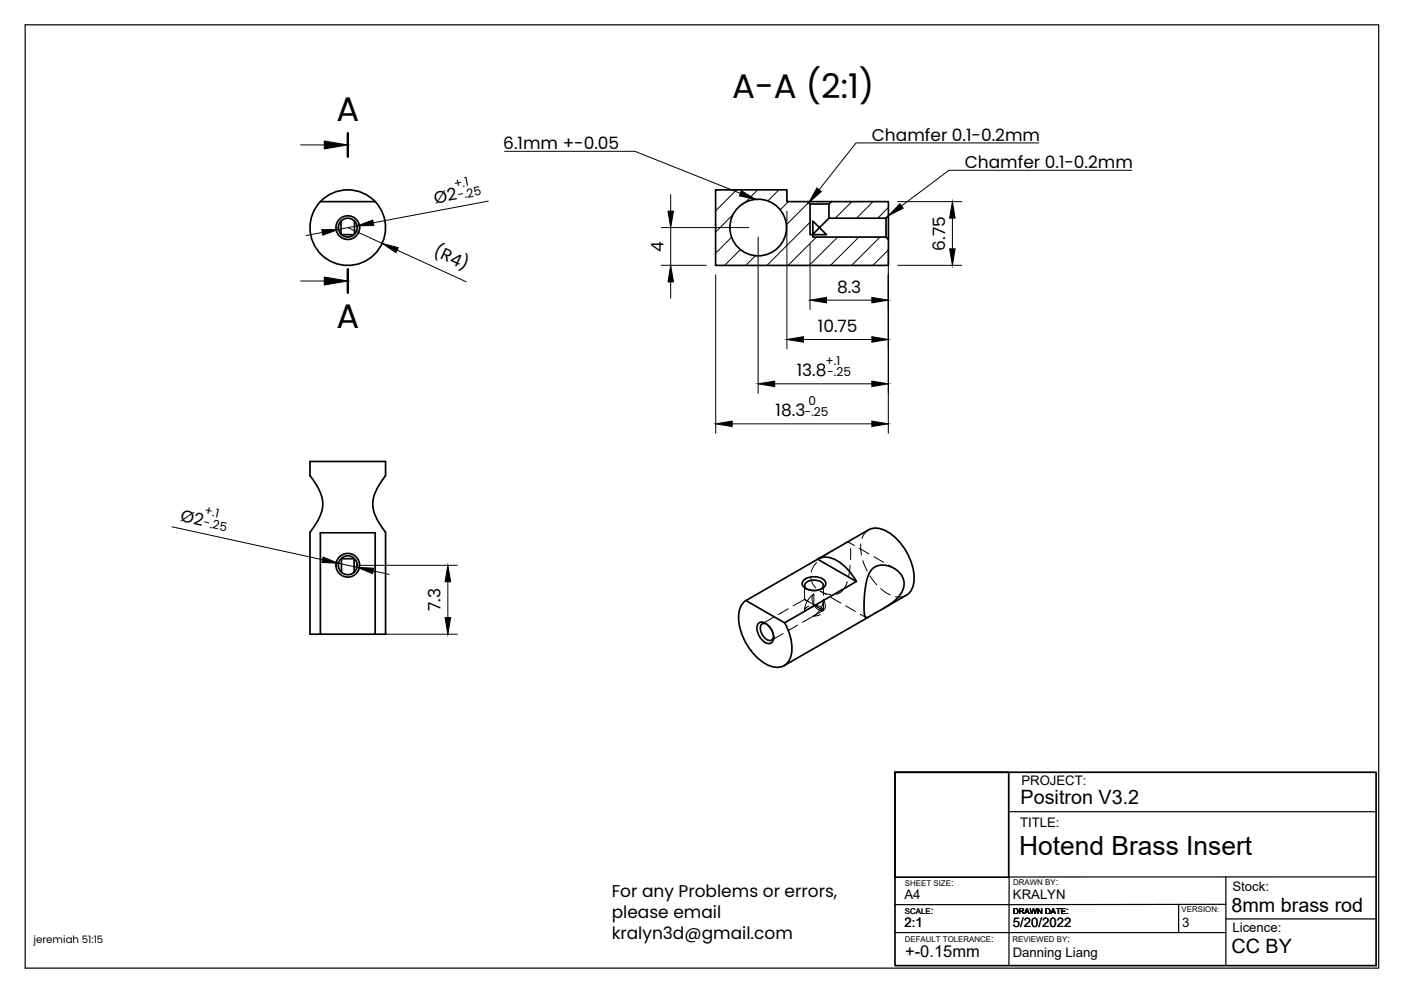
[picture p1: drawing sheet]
<svg xmlns="http://www.w3.org/2000/svg" width="297mm" height="210mm" viewBox="0 0 297 210" stroke-linecap="round" stroke-linejoin="round" font-family="sans-serif">
<!-- layer: Visible -->
<g fill="none" stroke="#000" stroke-width=".36">
<path d="M67.9 42.7h11.6M72.3 46.9v2.8M72.4 49.8h2.7M75.2 46.9v2.8M151.7 40.3h15.1v2.4h4.4l.5 .6v6.5h.6v.5h15.6l.5 .5v5.5h-36.7zM171.2 42.7h5.1M171.7 43.3h4M175.7 46.3l-2 2-1.4-1.4v2.8l1.4-1.4 1.5 1.5h-2.9M187.9 46.3h-12.2v-3l.6-.6h12.1v3.1l-.5 .5v4M188.4 45.8v5M67.9 113h11.6v21.5h-11.6zM173.4 118.5a4.3 4.3 0 0 1 4.6 .7l2.2 2.1 1.4 2"/>
<path d="M184.1 112.3l-10.6 6.2M184.2 112.3a4.2 4.2 0 0 1 4.4 .7 12 12 0 0 1 5.1 10.8 3.4 3.4 0 0 1-1.5 2.4l-5 2.9M67.9 134.5h-2.2v-21.6l2-3.1 .4-1 .3-1.6v-1.2l-.5-1.6-.9-1.7-1.3-1.8v-3.1h16v3.1l-1.9 3-.4 1-.4 1.6 .1 1.3 .5 1.5 .8 1.7 1.3 1.9v21.6h-2.2M72.4 121.3v-2.8h2.7v2.8M158.1 127.3a4.7 4.7 0 0 0-1.4 4.8 12.2 12.2 0 0 0 6.4 9 3.2 3.2 0 0 0 4.7-2.6 10.5 10.5 0 0 0-1.4-6.5M158.2 127.3l15.2-8.7 8.2 4.7-15.3 8.8zM160.7 132.3a1.26 1.26 0 0 1 2 .2 3.3 3.3 0 0 1 1.1 3.6 1.26 1.26 0 0 1-2-.2 3.3 3.3 0 0 1-1.1-3.6zM162.5 132.3a.96 .96 0 0 0-1.2 .2 .96 .96 0 0 0 0 1.2l.3 .9a1.73 1.73 0 0 0 2.1 1.1l.3-.7M170.4 123a3.4 3.4 0 0 1 4.6 .4 1.26 1.26 0 0 1-1.2 1.6 3.3 3.3 0 0 1-3.6-.9v-.7zM171 124.9a.96 .96 0 0 1-.3-1.1 .96 .96 0 0 1 .9-.7l1-.1a1.73 1.73 0 0 1 2 1.2l-.4 .7M184.4 130.7l-18.2 10.4M184.8 120.7l.6-.4 .7-.4h1.8l2 .8 .8 .7 .5 .7a4.1 4.1 0 0 1-1.5 5.3l-2.1 1.4-3.3 1.9-.5 .3-.3-.2-.3-1.4 .3-4.7 .5-2.5z"/>
<circle cx="73.7" cy="48.3" r="2.51"/>
<circle cx="73.7" cy="48.3" r="2"/>
<circle cx="73.7" cy="48.3" r="8"/>
<circle cx="160.8" cy="48.2" r="6"/>
<circle cx="73.7" cy="119.8" r="2"/>
<circle cx="73.7" cy="119.8" r="2.51"/>
</g>
<!-- layer: Hidden -->
<g fill="none" stroke="#000" stroke-width=".21">
<path d="M173.1 119.3l-.7 .9-.4 1.1M176.4 116.8l-2.4 1.6M180 115l1.2 .7M180.1 115.1l-.4-.2-.5 .3M180.2 119.8l-.3 2.4M180.3 116.3v2.4M182.2 116.3l2.1 1.1M182.5 115.3l.1 2.4M182.9 118.9l1 2.2M184.1 112.3l-.7 .7-.6 1.2M185.3 118l2 1.2M188.4 119.8l1.2 .7"/>
<path d="M162.3 132.2l.3 .2M162.5 132.3a2.97 2.97 0 0 1 1.5 2.7M164 134.8v.4M164 130.9l-2.4 1.4M166 134.3l-2.4 1.4M167.1 129.1l-2 1.2M169.1 132.5l-2.1 1.2M170.6 124.2v2.9l-2.5 1.4M170.6 129.4v.1M170.8 124.7l.4 .3M171 124.9a3 3 0 0 0 3.2 0M171.5 127.6l-.9-.5 .6 .3-.4 .9-.2 1.2 .2-.6 .7-.4"/>
<path d="M171.7 126.7l.9-.7v2.2l-1.4-.8zM171.9 122.5l.4 1.3 .7 .8M172.5 128.2l1.5 .9 .5-1.2 .1-.8v2.3l-.6-.3-.9 1-.6 .5 1.4-.3M172.6 126a1.77 1.77 0 0 0 0 2.2M172.6 130.5l-2.4 1.4M172.6 128.3a1.75 1.75 0 0 0 1.9 1.1l-2 1.2M172.6 128.3l-2 1.2M172.7 128.3a1.8 1.8 0 0 1 1.9 1.1l-2-1.1M173.9 125.3l1.2 .6 1 .2M174 125.4l1.2 .7M174.3 124.7l-.3 .3M174.6 127.1a1.77 1.77 0 0 1 0 2.3"/>
<path d="M174.6 124.2v2M174.6 127.4v2.1M176.2 126.7l2.1 1.2M179.3 128.5l2.1 1.1M179.6 123.4l-.4 1.1-.5 .7-.7 .5-.7 .3M182.4 130.2l1.2 .7M184.4 122.1l1.5 1.9M186.7 124.8l2 1.3M192.1 126.2a3 3 0 0 1-2.3 .3"/>
</g>
<!-- layer: Border -->
<path d="M5.3 5.3h287v200h-287z" fill="none" stroke="#000" stroke-width=".25"/>
<!-- layer: TitleBlock -->
<path d="M189.8 163.7h102v41h-102zM189.8 163.7h24.1v22.3h-24.1z" fill="none" stroke="#000" stroke-width=".36"/>
<path d="M214.1 172.1h77.7M189.8 197.7h70.1M249.9 191.7v6M259.9 194.8h31.9M259.9 185.9v18.8M259.9 191.7l-70.1 .1M291.8 185.9h-77.8l-.1 18.8" fill="none" stroke="#000" stroke-width=".25"/>
<!-- layer: Hatching -->
<g fill="none" stroke="#000" stroke-width=".21">
<path d="M155.1 50.3l-3.4 3.4M155.4 45.5l-3.7 3.7M156.2 40.3l-4.5 4.4M157 52.9l-3.4 3.4M160.2 54.2l-2.1 2.1M160.7 40.3l-2.7 2.6M165.1 40.3l-2.3 2.3M167.2 42.7l-1.8 1.8M171.4 42.9l-4.7 4.8M171.7 47.1l-9.1 9.2M173.1 50.3l-6 6M177.6 50.3l-6 6"/>
<path d="M180.6 42.7l-3.5 3.6M182.1 50.3l-6 6M185.1 42.7l-3.5 3.6M186.6 50.3l-6 6M188.3 44l-2.2 2.3M188.3 53l-3.2 3.3"/>
</g>
<!-- layer: Annotations -->
<path d="M73.7 28.2v5M73.7 57.1v5" fill="none" stroke="#000" stroke-width=".51"/>
<path d="M63.7 30.7h5M107 32.1h27.6l22.4 8.9M220.3 30.3h-38.8l-7.8 10M240 36.1h-38.8l-10.1 7.6M63.7 59.6h5" fill="none" stroke="#000" stroke-width=".21"/>
<path d="M68.7 29.9l5 .8-5 .9zM68.7 58.8l5 .8-5 .8zM157.2 40.4l3 1.9-3.4-.8zM173.2 39.9l.9 .7-2.6 2.4zM190.8 43.2l.7 .9-3.2 1.7z" fill="#000" stroke="#000" stroke-width=".21"/>
<!-- layer: Dimensions -->
<g fill="none" stroke="#000" stroke-width=".21">
<path d="M68.3 49.3l-3.4 .6M73.7 48.3l7.3 3.3M75.7 47.9l-3.9 .7M84.2 53l14.6 6.7M103.5 42.6l-24.4 4.6M140.2 56.3h9.5M140.2 48.3h18.5M142.2 41.3v3.5M142.2 48.3v8M142.2 59.8v3.5M151.7 58.3v33.6M160.7 50.3v33.1"/>
<path d="M166.8 44.8v29.2M171.7 51.7v13.9M188.3 52.8v39.1M190.4 56.3h13.5M190.4 42.7h13.5M201.9 46.2v6.6M170.3 72h14.5M175.2 63.6h9.6M155.2 89.9h29.6M164.3 81.4h20.5M36.4 111.7l32 7M71.8 119.4l3.9 .9"/>
<path d="M75.7 119.9h21.2M79.1 121l3.4 .8M81.5 134.5h15.4M95 123.4v7.6"/>
</g>
<g fill="#000" stroke="#000" stroke-width=".21">
<path d="M68.2 48.7l3.6-.1-3.3 1.3zM75.7 47.9l3.3-1.2 .2 1.1zM81 51.6l3.4 .9-.5 1.1zM142.2 56.3l.6 3.5h-1.2zM141.6 44.8h1.2l-.6 3.5zM201.9 42.7l.6 3.5h-1.2zM201.3 52.8h1.2l-.6 3.5zM166.8 72l3.5-.6v1.2zM171.7 63.6l3.5-.6v1.2zM184.8 63l3.5 .6-3.5 .6zM184.8 71.4l3.5 .6-3.5 .6zM151.7 89.9l3.5-.6v1.1z"/>
<path d="M160.7 81.4l3.6-.6v1.2zM184.8 89.3l3.5 .6-3.5 .5zM184.8 80.8l3.5 .6-3.5 .6zM68.5 118.1l3.3 1.3-3.6-.2zM75.7 120.3l3.5 .2-.2 1.1zM94.4 131h1.1l-.5 3.5zM95 119.9l.5 3.5h-1.1z"/>
</g>
<g font-size="7.2">
<text x="155.2" y="20.7">A-A (2:1)</text>
<text x="71.3" y="25.7">A</text>
<text x="71.3" y="69.6">A</text>
</g>
<text font-size="5.6" x="216.1" y="181.2">Hotend Brass Insert</text>
<g font-size="4.2">
<text x="216.4" y="170.6">Positron V3.2</text>
<text x="261.1" y="193.3">8mm brass rod</text>
<text x="261.1" y="202.1">CC BY</text>
</g>
<g font-size="3.6">
<text x="184.8" y="29.8">Chamfer 0.1-0.2mm</text>
<text x="106.7" y="31.6">6.1mm +-0.05</text>
<text x="204.6" y="35.6">Chamfer 0.1-0.2mm</text>
<text x="92.3" y="43.2" transform="rotate(-11 92.3 43.2)">Ø2</text>
<text x="140.7" y="53.4" transform="rotate(-90 140.7 53.4)">4</text>
<text x="200.4" y="53.2" transform="rotate(-90 200.4 53.2)">6.75</text>
<text x="91.7" y="54.1" transform="rotate(25 91.7 54.1)">(R4)</text>
<text x="177.5" y="62.1">8.3</text>
<text x="173.4" y="70.5">10.75</text>
<text x="168.9" y="79.8">13.8</text>
<text x="164.4" y="88.3">18.3</text>
<text x="38.1" y="110.5" transform="rotate(12 38.1 110.5)">Ø2</text>
<text x="93.4" y="129.5" transform="rotate(-90 93.4 129.5)">7.3</text>
<text x="129.7" y="190.3">For any Problems or errors,</text>
<text x="129.7" y="194.7">please email</text>
<text x="129.7" y="199.1">kralyn3d@gmail.com</text>
</g>
<text font-size="3.5" x="191.9" y="202.9">+-0.15mm</text>
<g font-size="2.8">
<text x="216.6" y="166.5">PROJECT:</text>
<text x="216.3" y="175.4">TITLE:</text>
<text x="191.7" y="190.6">A4</text>
<text x="214.8" y="190.6">KRALYN</text>
<text x="261.3" y="188.9">Stock:</text>
<text x="191.7" y="196.6">2:1</text>
<text x="214.7" y="196.6">5/20/2022</text>
<text x="250.7" y="196.5">3</text>
<text x="261.3" y="197.6">Licence:</text>
<text x="214.7" y="203">Danning Liang</text>
</g>
<g font-size="2.6">
<text x="96.4" y="39.9" transform="rotate(-11 96.4 39.9)">+.1</text>
<text x="97.2" y="42.3" transform="rotate(-11 97.2 42.3)">-.25</text>
<text x="175" y="77.3">+.1</text>
<text x="175.4" y="79.8">-.25</text>
<text x="170.6" y="88.3">-.25</text>
<text x="171.4" y="85.8">0</text>
<text x="43" y="111.6" transform="rotate(12 43 111.6)">-.25</text>
<text x="43.2" y="109.1" transform="rotate(12 43.2 109.1)">+.1</text>
</g>
<text font-size="2.2" x="7.1" y="200">jeremiah 51:15</text>
<g font-size="2.1">
<text x="201.6" y="187.9">:</text>
<text x="223.8" y="187.6">:</text>
<text x="197.4" y="193.7">:</text>
<text x="226.1" y="193.7">:</text>
<text x="210.1" y="199.7">:</text>
<text x="226.3" y="199.8">:</text>
</g>
<g font-size="1.7">
<text x="191.9" y="187.9">SHEET SIZE</text>
<text x="214.8" y="187.6">DRAWN BY</text>
<text x="191.9" y="193.7">SCALE</text>
<text x="214.8" y="193.7">DRAWN DATE</text>
<text x="250.5" y="193.4">VERSION:</text>
<text x="191.8" y="199.7">DEFAULT TOLERANCE</text>
<text x="214.7" y="199.8">REVIEWED BY</text>
</g>
</svg>
